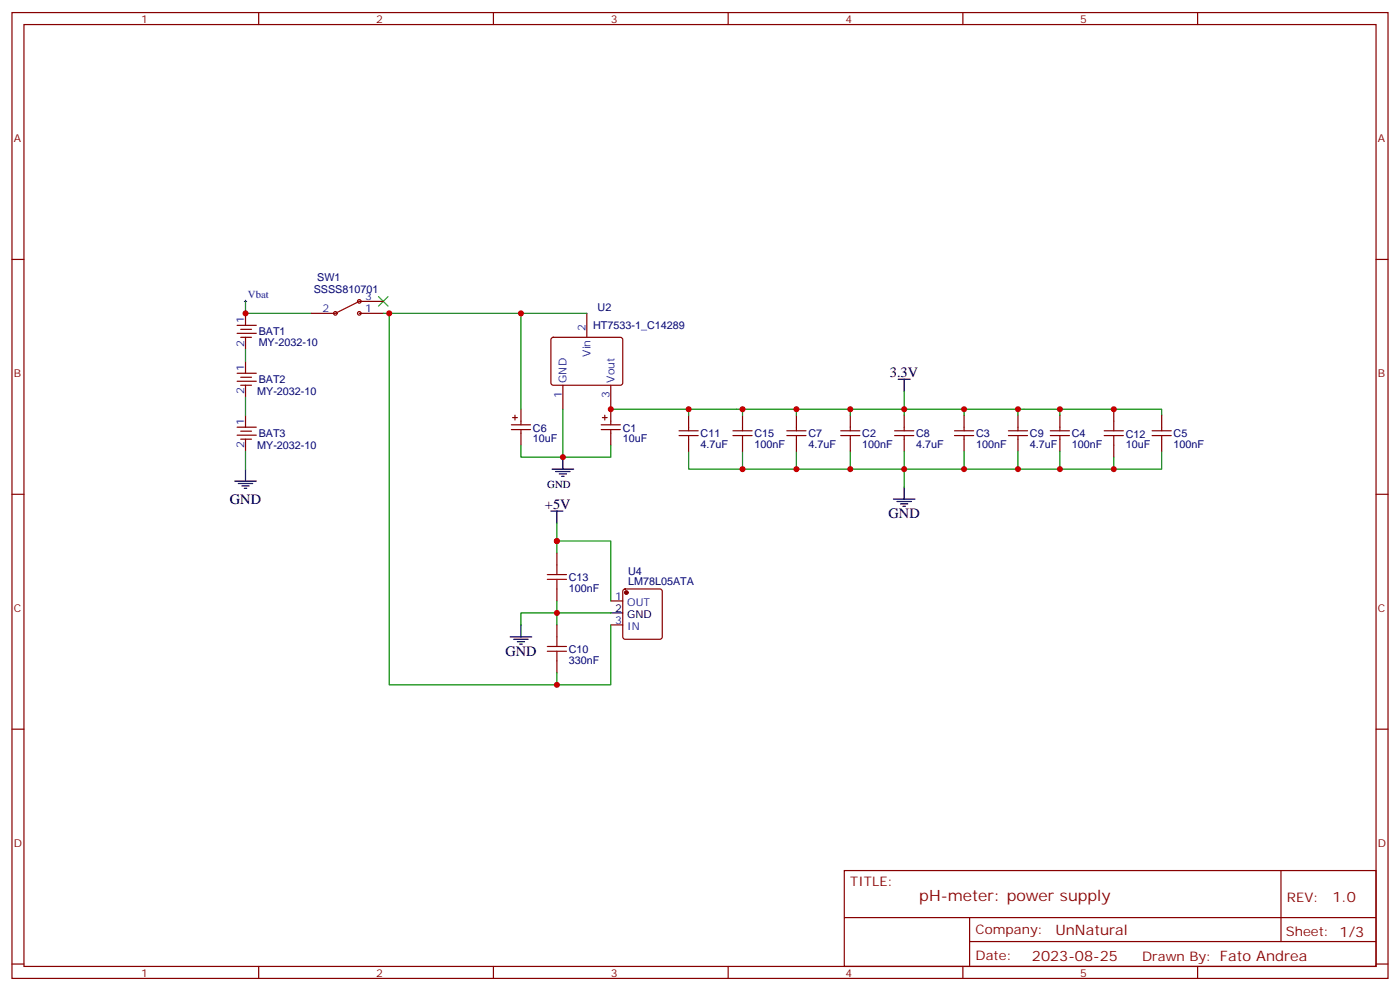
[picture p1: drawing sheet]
<svg xmlns="http://www.w3.org/2000/svg" width="412mm" height="292mm" viewBox="0 0 412 292" stroke-linecap="round" stroke-linejoin="round" font-family="sans-serif">
<g fill="none" stroke="#870000" stroke-width=".35">
<path d="M3.5 3.7h405.4v284.3h-405.4zM7.1 7.2h398.2v277.3h-398.2zM76.2 3.7v3.5M145.3 3.7v3.5M214.5 3.7v3.5M283.6 3.7v3.5M352.8 3.7v3.5M3.5 76.4h3.6M405.3 76.4h3.6M69.8 95.8h5.7M69.8 98.1h5.7M70.9 97h3.2"/>
<path d="M70.9 99.3h3.2M72.3 92.3v3.5M72.3 99.3v3.5M91.7 92.3h7.1M105.8 92.3h7.1M105.8 88.7h7.1M162.5 99.5l.5-.2 20 .1 .4 .6v13l-.7 .4h-20l-.4-.7v-12.7zM172.9 92.3v7M69.8 109.9h5.7M69.8 112.2h5.7M70.9 111.1h3.2M70.9 113.4h3.2"/>
<path d="M72.3 106.4v3.5M72.3 113.4v3.5M165.8 113.4v7.1M179.9 113.4v11.7M69.8 125.8h5.7M69.8 128.1h5.7M70.9 126.9h3.2M70.9 129.3h3.2M72.3 122.2v3.6M72.3 129.3v3.5M150.6 125.1h5.7M150.6 126.5h5.7"/>
<path d="M151 122.9h1.4M151.7 122.2v1.4M153.5 120.5v4.6M153.5 126.5v4.6M177.1 125.1h5.6M177.1 126.5h5.6M177.4 122.9h1.5M178.2 122.2v1.4M179.9 126.5v4.6M200 126.8h5.7M200 128.2h5.7M202.8 122.2v4.6"/>
<path d="M202.8 128.2v4.6M215.9 126.8h5.6M215.9 128.2h5.6M218.7 122.2v4.6M218.7 128.2v4.6M231.8 126.8h5.6M231.8 128.2h5.6M234.6 122.2v4.6M234.6 128.2v4.6M247.6 126.8h5.7M247.6 128.2h5.7M250.5 122.2v4.6"/>
<path d="M250.5 128.2v4.6M263.5 126.8h5.7M263.5 128.2h5.7M266.3 122.2v4.6M266.3 128.2v4.6M281.2 126.8h5.6M281.2 128.2h5.6M284 122.2v4.6M284 128.2v4.6M297 126.8h5.7M297 128.2h5.7M299.9 122.2v4.6"/>
<path d="M299.9 128.2v4.6M309.4 126.8h5.6M309.4 128.2h5.6M312.2 122.2v4.6M312.2 128.2v4.6M325.3 126.8h5.6M325.3 128.2h5.6M328.1 120.5v6.3M328.1 128.2v6.4M339.4 126.8h5.6M339.4 128.2h5.6M342.2 122.2v4.6"/>
<path d="M342.2 128.2v4.6M3.5 145.5h3.6M405.3 145.5h3.6M164 162.8v3.5M164 173.4v3.5M179.9 176.9h3.5M183.7 173.6l.4-.2h10.3l.5 .2 .2 .5v13.4l-.2 .5-.5 .2h-10.3l-.4-.2-.3-.5v-13.4zM164 184v3.5M164 194.6v3.5M179.9 184h3.5M3.5 214.7h3.6M405.3 214.7h3.6"/>
<path d="M248.7 256.3h156.6v28.2h-156.6zM377.3 256.3v20.9M248.7 270.1h156.5M285.6 277.2h119.6M285.6 270.1v14.2M3.5 283.8h3.6M76.2 284.5v3.5M145.3 284.5v3.5M214.5 284.5v3.5M283.6 284.5v3.5M352.8 284.5v3.5M405.3 283.8h3.6"/>
</g>
<g fill="none" stroke="#008700" stroke-width=".35">
<path d="M72.3 88.7v3.6h19.4M112.9 92.3h40.6M114.7 92.3v109.3h65.2v-17.6M172.9 92.3h-19.4v28.2M72.3 102.8v3.6M72.3 116.9v5.3M266.3 115.2v5.3h-15.8M72.3 132.8v5.3M153.5 131.1v3.5h12.3M165.8 120.5v14.1h14.1v-3.5M179.9 120.5h22.9M202.8 132.8v5.3h15.9v-5.3"/>
<path d="M202.8 122.2v-1.7h15.9v1.7M218.7 120.5h15.9v1.7M234.6 132.8v5.3h-15.9M234.6 120.5h15.9v1.7M250.5 132.8v5.3M266.3 122.2v-1.7h17.7v1.7M266.3 132.8v10.6M284 132.8v5.3h-49.4M284 120.5h15.9v1.7M299.9 120.5h12.3v1.7M299.9 132.8v5.3M312.2 120.5h30v1.7"/>
<path d="M312.2 132.8v5.3h-28.2M312.2 138.1h15.9M342.2 132.8v5.3h-14.1v-3.5M164 154v5.3M164 162.8v-3.5h15.9v17.6M164 176.9v7.1M164 198.1v3.5M179.9 180.4h-26.4v3.6"/>
</g>
<g fill="none" stroke="#000" stroke-width=".35">
<path d="M264.6 111.7h3.5M266.3 111.7v3.5M72.3 138.1v3.5M162.6 138.1h6.4M163.7 138.8h4.2M164.7 139.5h2.2M165.8 134.6v3.5M69.1 141.6h6.4M70.2 142.3h4.2M71.3 143.1h2.1M72 143.8h.7M162.3 150.5h3.5"/>
<path d="M164 150.5v3.5M165.5 140.2h.7M263.2 146.9h6.3M264.2 147.6h4.3M265.3 148.3h2.1M266 149h.7M266.3 143.4v3.5M150.3 187.5h6.3M151.3 188.2h4.3M152.4 188.9h2.1M153.1 189.6h.7M153.5 184v3.5"/>
<path d="M179.9 180.4h3.5"/>
</g>
<path d="M72 88.7h.7M72.3 88.4v.7" fill="none" stroke="#000" stroke-width=".29"/>
<path d="M111.5 87.3l2.8 2.8M114.3 87.3l-2.8 2.8" fill="none" stroke="#3c3" stroke-width=".35"/>
<g fill="none" stroke="#900" stroke-width=".35">
<path d="M105.8 88.7l-7 3.6"/>
<circle cx="98.8" cy="92.3" r=".53"/>
<circle cx="105.8" cy="92.3" r=".53"/>
<circle cx="105.8" cy="88.7" r=".53"/>
</g>
<circle cx="184.5" cy="174.4" r=".53" fill="#870000" stroke="#870000" stroke-width=".35"/>
<path d="M161.2 170.6h5.7M161.2 169.2h5.7M164 166.3v2.9M164 170.6v2.8M161.2 191.7h5.7M161.2 190.3h5.7M164 187.5v2.8M164 191.7v2.9" fill="none" stroke="#a10000" stroke-width=".35"/>
<g fill="#c00">
<circle cx="266.3" cy="138.1" r=".88"/>
<circle cx="250.5" cy="138.1" r=".88"/>
<circle cx="284" cy="138.1" r=".88"/>
<circle cx="218.7" cy="138.1" r=".88"/>
<circle cx="234.6" cy="138.1" r=".88"/>
<circle cx="299.9" cy="138.1" r=".88"/>
<circle cx="312.2" cy="138.1" r=".88"/>
<circle cx="328.1" cy="138.1" r=".88"/>
<circle cx="165.8" cy="134.6" r=".88"/>
<circle cx="218.7" cy="120.5" r=".88"/>
<circle cx="234.6" cy="120.5" r=".88"/>
<circle cx="250.5" cy="120.5" r=".88"/>
<circle cx="266.3" cy="120.5" r=".88"/>
<circle cx="284" cy="120.5" r=".88"/>
<circle cx="299.9" cy="120.5" r=".88"/>
<circle cx="312.2" cy="120.5" r=".88"/>
<circle cx="328.1" cy="120.5" r=".88"/>
<circle cx="179.9" cy="120.5" r=".88"/>
<circle cx="202.8" cy="120.5" r=".88"/>
<circle cx="153.5" cy="92.3" r=".88"/>
<circle cx="72.3" cy="92.3" r=".88"/>
<circle cx="164" cy="180.4" r=".88"/>
<circle cx="164" cy="159.3" r=".88"/>
<circle cx="164" cy="201.6" r=".88"/>
<circle cx="114.7" cy="92.3" r=".88"/>
</g>
<text font-size="4.6" fill="#800" x="270.8" y="265.3">pH-meter: power supply</text>
<g font-size="4.2">
<text x="262.1" y="110.9">3.3V</text>
<text x="67.7" y="148.3">GND</text>
<text x="160.5" y="149.8">+5V</text>
<text x="261.8" y="152.6">GND</text>
<text x="148.9" y="193.1">GND</text>
</g>
<g font-size="4.2" fill="#800">
<text x="392.5" y="265.6">1.0</text>
<text x="310.9" y="275.1">UnNatural</text>
<text x="304" y="282.9">2023-08-25</text>
</g>
<g font-size="3.9" fill="#800">
<text x="250.5" y="260.9">TITLE:</text>
<text x="379.1" y="265.6">REV:</text>
<text x="287.4" y="275.1">Company:</text>
<text x="378.7" y="275.7">Sheet: 1/3</text>
<text x="287.4" y="282.8">Date:</text>
<text x="336.4" y="282.8">Drawn By: Fato Andrea</text>
</g>
<g font-size="3.2" fill="#800">
<text x="41.6" y="6.7">1</text>
<text x="110.8" y="6.7">2</text>
<text x="179.9" y="6.7">3</text>
<text x="249.1" y="6.7">4</text>
<text x="318.2" y="6.7">5</text>
<text x="4.1" y="41.8">A</text>
<text x="405.9" y="41.8">A</text>
<text x="4.1" y="110.9">B</text>
<text x="405.9" y="110.9">B</text>
<text x="4.1" y="180.1">C</text>
<text x="405.9" y="180.1">C</text>
<text x="4.1" y="249.2">D</text>
<text x="405.9" y="249.2">D</text>
<text x="41.6" y="287.5">1</text>
<text x="110.8" y="287.5">2</text>
<text x="179.9" y="287.5">3</text>
<text x="249.1" y="287.5">4</text>
<text x="318.2" y="287.5">5</text>
</g>
<g font-size="3.2" fill="#000080">
<text x="93.4" y="82.8">SW1</text>
<text x="92.4" y="86.3">SSSS810701</text>
<text x="176" y="91.6">U2</text>
<text x="76.2" y="101.9">MY-2032-10</text>
<text x="76.2" y="98.7">BAT1</text>
<text x="174.7" y="96.9">HT7533-1_C14289</text>
<text x="76.2" y="112.8">BAT2</text>
<text x="75.8" y="116.3">MY-2032-10</text>
<text x="76.2" y="128.7">BAT3</text>
<text x="157" y="130.1">10uF</text>
<text x="157" y="127">C6</text>
<text x="183.4" y="130.1">10uF</text>
<text x="183.4" y="127">C1</text>
<text x="206.4" y="131.8">4.7uF</text>
<text x="206.4" y="128.6">C11</text>
<text x="222.2" y="131.8">100nF</text>
<text x="222.2" y="128.7">C15</text>
<text x="238.1" y="131.8">4.7uF</text>
<text x="238.1" y="128.6">C7</text>
<text x="254" y="131.8">100nF</text>
<text x="254" y="128.7">C2</text>
<text x="269.9" y="131.8">4.7uF</text>
<text x="269.9" y="128.6">C8</text>
<text x="287.5" y="131.8">100nF</text>
<text x="287.5" y="128.7">C3</text>
<text x="303.4" y="131.8">4.7uF</text>
<text x="303.4" y="128.6">C9</text>
<text x="315.7" y="131.8">100nF</text>
<text x="315.7" y="128.7">C4</text>
<text x="331.6" y="131.8">10uF</text>
<text x="331.6" y="128.8">C12</text>
<text x="345.7" y="131.8">100nF</text>
<text x="345.7" y="128.7">C5</text>
<text x="75.8" y="132.2">MY-2032-10</text>
<text x="167.6" y="171">C13</text>
<text x="185" y="172.3">LM78L05ATA</text>
<text x="185" y="169.2">U4</text>
<text x="167.6" y="174.2">100nF</text>
<text x="167.6" y="195.4">330nF</text>
<text x="167.6" y="192.2">C10</text>
</g>
<g font-size="3.2" fill="#00f">
<text x="73" y="87.8">Vbat</text>
<text x="107.6" y="88.4">3</text>
<text x="72" y="95.1" transform="rotate(-90 72 95.1)">1</text>
<text x="95" y="91.9">2</text>
<text x="107.6" y="91.9">1</text>
<text x="172.5" y="97.5" transform="rotate(-90 172.5 97.5)">2</text>
<text x="72" y="102" transform="rotate(-90 72 102)">2</text>
<text x="173.9" y="105.1" transform="rotate(-90 173.9 105.1)">Vin</text>
<text x="72" y="109.2" transform="rotate(-90 72 109.2)">1</text>
<text x="166.9" y="112.7" transform="rotate(-90 166.9 112.7)">GND</text>
<text x="181" y="112.7" transform="rotate(-90 181 112.7)">Vout</text>
<text x="72" y="116.1" transform="rotate(-90 72 116.1)">2</text>
<text x="165.5" y="117.2" transform="rotate(-90 165.5 117.2)">1</text>
<text x="179.6" y="117.2" transform="rotate(-90 179.6 117.2)">3</text>
<text x="72" y="125.1" transform="rotate(-90 72 125.1)">1</text>
<text x="72" y="132" transform="rotate(-90 72 132)">2</text>
<text x="181.3" y="176.6">1</text>
<text x="184.7" y="178.3">OUT</text>
<text x="181.3" y="183.6">3</text>
<text x="184.7" y="185.4">IN</text>
</g>
<g font-size="3.2">
<text x="161.2" y="143.8">GND</text>
<text x="181.3" y="180.1">2</text>
<text x="184.7" y="181.9">GND</text>
</g>
</svg>
